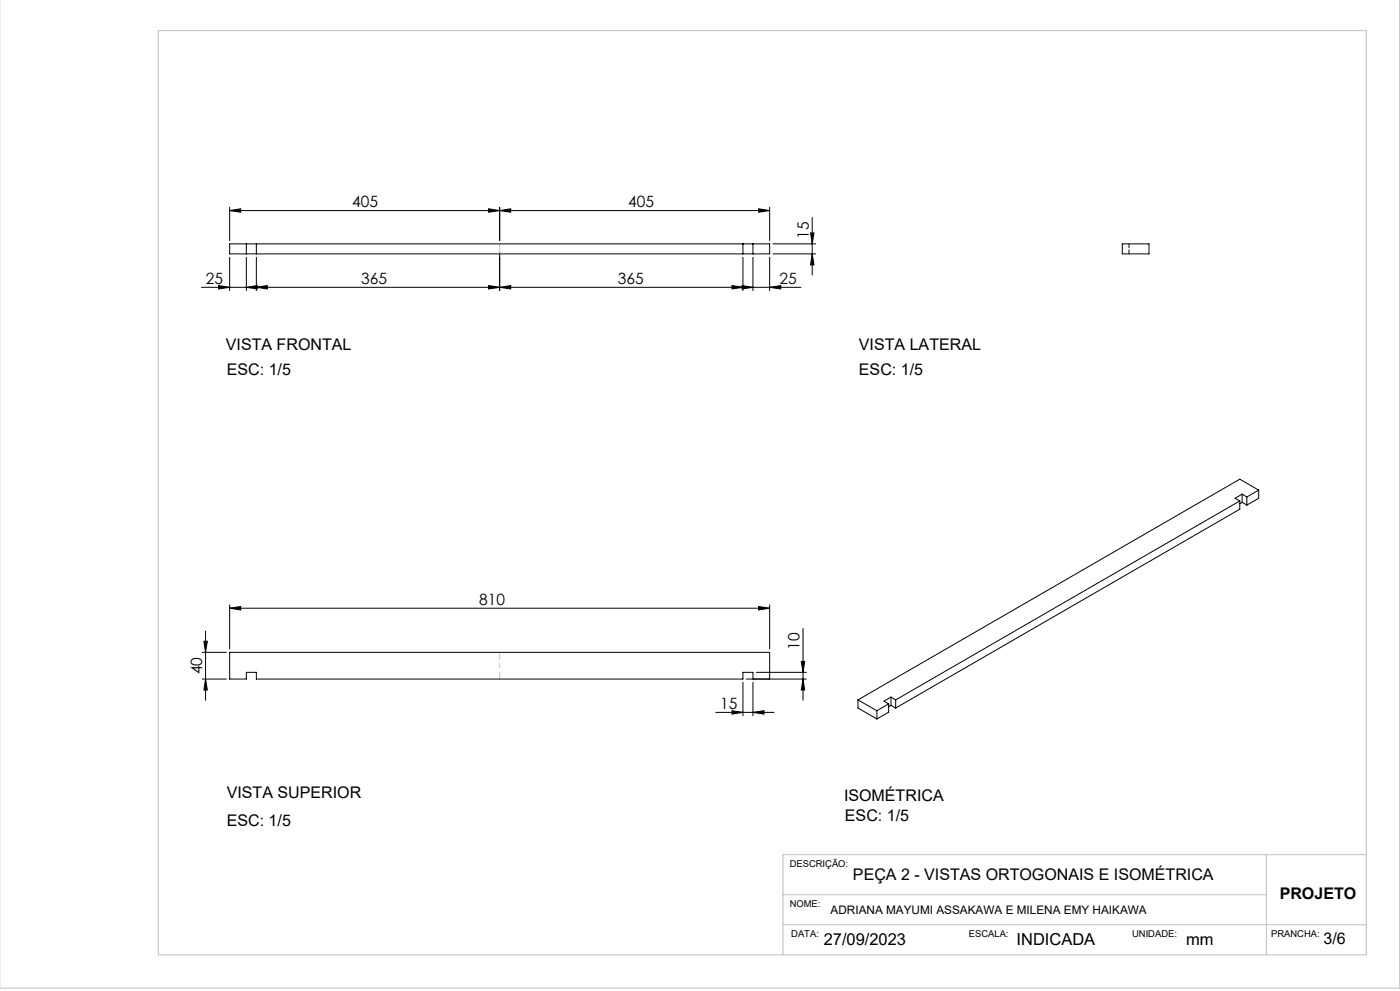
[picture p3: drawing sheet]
<svg xmlns="http://www.w3.org/2000/svg" width="420mm" height="297mm" viewBox="0 0 420 297" stroke-linecap="round" stroke-linejoin="round" font-family="sans-serif">
<g fill="none" stroke="#000" stroke-width=".3">
<path d="M68.9 73.1h162v3h-162zM68.9 77.1v10M68.9 63.1l3.3-.5v1zM68.9 62.1v10M68.9 63.1h162M73.9 73.1v3M73.9 77.1v10M76.9 73.1v3M76.9 77.1v10M146.6 62.6l3.3 .5-3.3 .5zM149.9 75.6v11.5M149.9 63.1l3.3-.5v1z"/>
<path d="M149.9 62.1v10M222.9 73.1v3M222.9 77.1v10M225.9 77.1v10M225.9 73.1v3M227.6 62.6l3.3 .5-3.3 .5zM230.9 77.1v10M230.9 62.1v10M231.9 76.1h12.8M231.9 73.1h12.8M243.2 69.8h1l-.5 3.3zM243.7 65.2v17.2"/>
<path d="M243.7 76.1l.5 3.3h-1zM336.7 73.1h8v3h-8zM60.4 86.1h179.9M65.6 85.6l3.3 .5-3.3 .5zM73.9 86.1l3.3-.5v1zM76.9 86.1l3.3-.5v1zM146.6 85.6l3.3 .5-3.3 .5zM149.9 86.1l3.3-.5v1zM219.6 85.6l3.3 .5-3.3 .5zM222.6 85.6l3.3 .5-3.3 .5zM230.9 86.1l3.3-.5v1zM371.9 150.1l-103.2 59.7"/>
<path d="M371.9 150.1v2.5l-103.2 59.6M372.6 148.1l1.5 .8M372.6 148.1l-2.1 1.2 1.4 .8M372.6 150.6l1.5 .8M372.6 148.1v2.5M372.6 150.6l-.7 .4M374.1 148.9v2.5M377.6 146.9l-5.7-3.3-114.5 66.2M377.6 146.9l-3.5 2M377.6 146.9v2.4l-3.5 2.1M60.7 195.5h7.2M61.2 192.2h1l-.5 3.3z"/>
<path d="M61.7 189.2v20.7M68.9 182.3l3.3-.5v1zM68.9 181.3v13.2M68.9 182.3h162M227.6 181.8l3.3 .5-3.3 .5zM230.9 181.3v13.2M240.4 198.2h1l-.5 3.3zM240.9 188.4v21.5M60.7 203.5h7.2M61.7 203.5l.5 3.3h-1zM214.7 213.5h17.5M219.6 213l3.3 .5-3.3 .5z"/>
<path d="M222.9 204.5v10M223.9 203.5h18M225.9 203.5v-2h-3v2h-146v-2h-3v2h-5v-8h162v8M225.9 213.5l3.3-.5v1zM225.9 204.5v10M226.9 201.5h15M240.9 203.5l.5 3.3h-1zM257.4 209.8l5.7 3.2M257.4 209.8v2.4l5.7 3.3M263.1 213v2.5M266.6 211l-3.5 2M266.6 211v2.4l-3.5 2.1"/>
<path d="M267.3 208.9l1.4 .9M267.3 208.9l-2.1 1.2 1.4 .9M267.3 211.4l1.4 .8M267.3 208.9v2.5M267.3 211.4l-.7 .4M268.7 209.8v2.4"/>
</g>
<path d="M149.9 195.5v8" fill="none" stroke="#c0c0c0" stroke-width=".3" stroke-dasharray="15.2 1.3 1.3 1.3" stroke-dashoffset="13.1"/>
<path d="M149.9 73.1v3" fill="none" stroke="#c0c0c0" stroke-width=".3" stroke-dasharray="15.2 1.3 1.3 1.3"/>
<path d="M419.9 -.1v296.3h-420M47.5 9.2h362.4v277h-362.4zM379.9 256.1v30.1M409.9 256.1h-175v30.1M234.9 277.1h175M234.9 268.1h145" fill="none" stroke="#c0c0c0" stroke-width=".3"/>
<g fill="#000">
<path d="M68.9 63.1l3.3-.5v1zM146.6 62.6l3.3 .5-3.3 .5zM149.9 63.1l3.3-.5v1zM227.6 62.6l3.3 .5-3.3 .5zM149.9 86.1l3.3-.5v1zM219.6 85.6l3.3 .5-3.3 .5z"/>
<path d="M243.7 76.1l.5 3.3h-1zM243.2 69.8h1l-.5 3.3zM61.7 203.5l.5 3.3h-1zM61.2 192.2h1l-.5 3.3z"/>
<path d="M73.9 86.1l3.3-.5v1zM65.6 85.6l3.3 .5-3.3 .5z"/>
<path d="M146.6 85.6l3.3 .5-3.3 .5zM76.9 86.1l3.3-.5v1z"/>
<path d="M222.6 85.6l3.3 .5-3.3 .5zM230.9 86.1l3.3-.5v1z"/>
<path d="M68.9 182.3l3.3-.5v1zM227.6 181.8l3.3 .5-3.3 .5zM219.6 213l3.3 .5-3.3 .5zM225.9 213.5l3.3-.5v1z"/>
<path d="M240.9 203.5l.5 3.3h-1zM240.4 198.2h1l-.5 3.3z"/>
</g>
<path d="M338.7 73.1v3" fill="none" stroke="#000" stroke-width=".3" stroke-dasharray="1.3 .6" stroke-dashoffset=".1"/>
<g font-size="4.9">
<text x="247.1" y="283.2">27/09/2023</text>
<text x="305" y="283.2">INDICADA</text>
<text x="355.9" y="283.2">mm</text>
</g>
<g font-size="4.8">
<text x="67.8" y="104.8">VISTA FRONTAL</text>
<text x="257.7" y="105">VISTA LATERAL</text>
<text x="68" y="112.2">ESC: 1/5</text>
<text x="257.7" y="112.5">ESC: 1/5</text>
<text x="68" y="239">VISTA SUPERIOR</text>
<text x="253.2" y="240">ISOMÉTRICA</text>
<text x="253.5" y="246">ESC: 1/5</text>
<text x="68" y="247.6">ESC: 1/5</text>
<text x="255.9" y="263.7">PEÇA 2 - VISTAS ORTOGONAIS E ISOMÉTRICA</text>
<text x="383.9" y="269.5">PROJETO</text>
<text x="397.1" y="283">3/6</text>
</g>
<g font-size="4.7">
<text x="105.7" y="62.1">405</text>
<text x="188.5" y="62.1">405</text>
<text x="242.7" y="71.6" transform="rotate(-90 242.7 71.6)">15</text>
<text x="61.7" y="85.1">25</text>
<text x="108.4" y="85.1">365</text>
<text x="185.3" y="85.1">365</text>
<text x="233.8" y="85.1">25</text>
<text x="143.8" y="181.3">810</text>
<text x="239.9" y="194.8" transform="rotate(-90 239.9 194.8)">10</text>
<text x="60.7" y="202.1" transform="rotate(-90 60.7 202.1)">40</text>
<text x="216" y="212.5">15</text>
</g>
<text font-size="3.5" x="249.2" y="274">ADRIANA MAYUMI ASSAKAWA E MILENA EMY HAIKAWA</text>
<g font-size="2.8">
<text x="236.9" y="259.8">DESCRIÇÃO:</text>
<text x="236.9" y="272">NOME:</text>
<text x="237.4" y="280.8">DATA:</text>
<text x="290.7" y="280.8">ESCALA:</text>
<text x="339.6" y="280.8">UNIDADE:</text>
<text x="381.3" y="280.8">PRANCHA:</text>
</g>
</svg>
